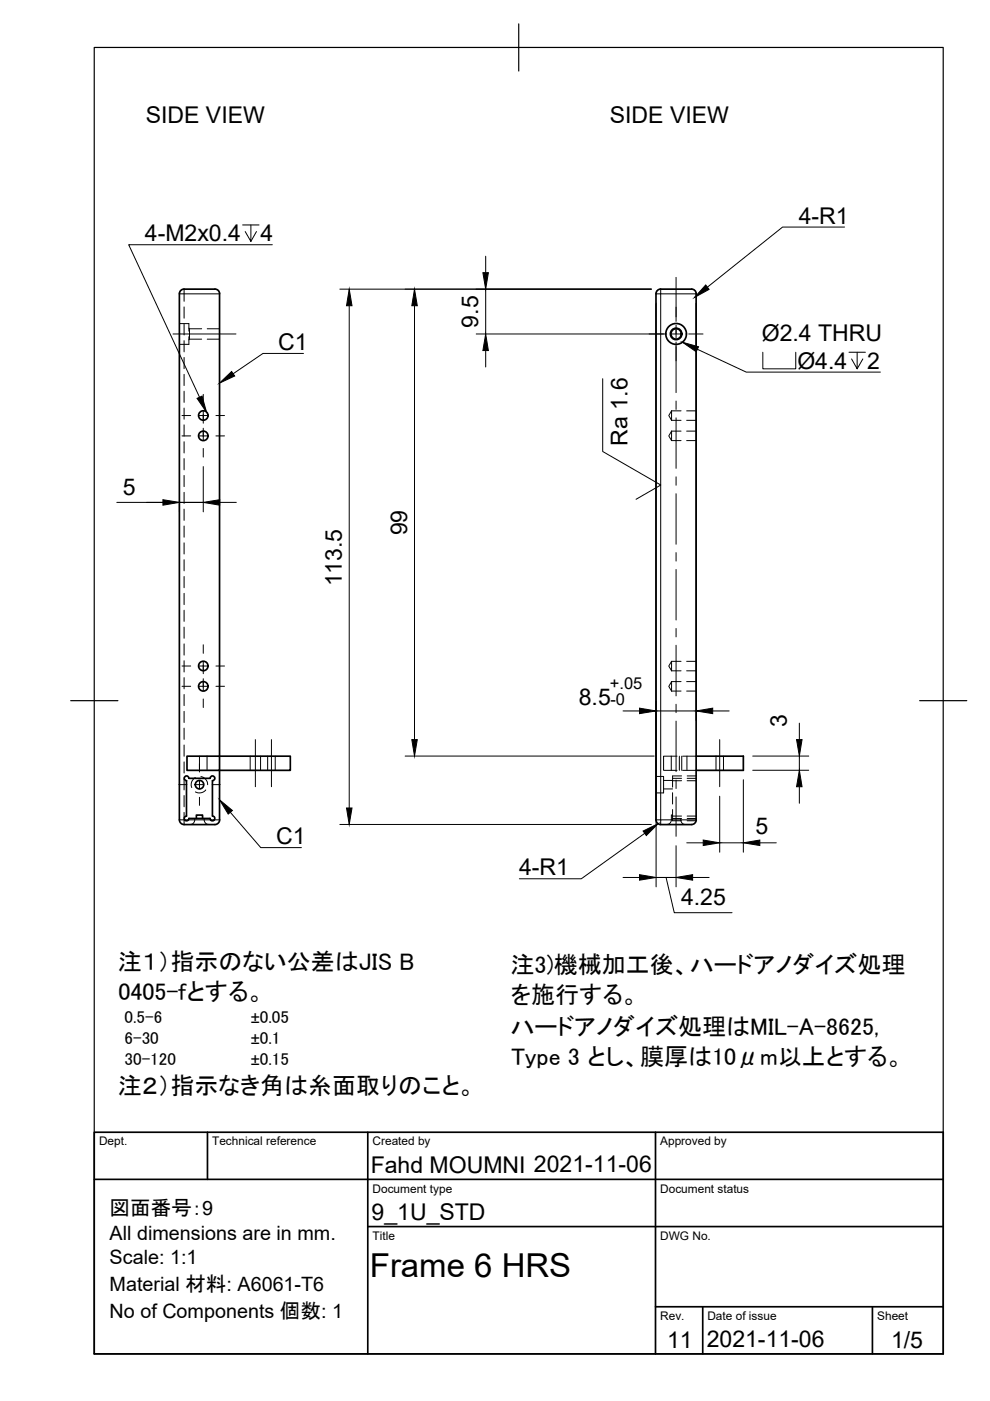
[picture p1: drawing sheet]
<svg xmlns="http://www.w3.org/2000/svg" width="210mm" height="297mm" viewBox="0 0 210 297" stroke-linecap="round" stroke-linejoin="round" font-family="sans-serif">
<!-- layer: Hidden -->
<g fill="none" stroke="#000" stroke-width=".21">
<path d="M38 68.6h2v1.6M40 71.4v1.6h-2M40 69.6l.2 .1M40.2 69.7v2.2M40.2 71.9l-.2 .1M40.2 71.9h2.6M40.2 69.7h2.6M43.9 71.9h2.6M43.9 69.7h2.6M142.4 87.1v2M142.4 91.4v2M142.4 87.1l-.6 1 .6 1"/>
<path d="M142.4 91.4l-.6 1 .6 1M142.4 87.1h2M142.4 89.1h2M142.4 91.4h2M142.4 93.4h2M145.6 87.1h2M145.6 89.1h2M145.6 91.4h2M145.6 93.4h2M142.4 140.2v2M142.4 144.5v2M142.4 140.2l-.6 1 .6 1"/>
<path d="M142.4 144.5l-.6 1 .6 1M142.4 140.2h2M142.4 142.2h2M142.4 144.5h2M142.4 146.5h2M145.6 140.2h2M145.6 142.2h2M145.6 144.5h2M145.6 146.5h2M41.3 173.5a1.05 1.05 0 0 1-1 1.3M41.4 164.9a1.69 1.69 0 0 0-.7 2.1M42.3 160.3v3"/>
<path d="M42.6 164.7a1.69 1.69 0 0 1 1.4 1.7M43.3 173.5a1.05 1.05 0 0 0 1 1.3M43.6 167.5a1.74 1.74 0 0 1-2.2 .4M43.9 160.3v3M53 160.3v3M55.2 160.3v3M56.7 160.3v3M58.4 160.3v3M139.1 164.6h1.6v3.5h-1.6M140.7 167.3h1.9M140.7 165.5h1.9M142.3 160.3v3"/>
<path d="M142.6 173v1h1.9M142.6 172.8h-.3v1a1 1 0 0 1-.9 1M142.6 165h1.9M142.6 165.5h1.9M142.6 173.5h1.9M142.6 173h1.9M142.6 165.5v1.4M142.6 168.1v2.4M142.6 171.6v1.4M143.6 160.3h-2.9v3h2.9M144 160.3v3M144.3 173.5a1.05 1.05 0 0 0 1.1 1.3"/>
<path d="M144.5 164.5h-1.9v1M144.5 160.3v3M144.7 163.3h2.9M144.7 160.3h2.9M145.6 160.3v3M145.7 165h1.9M145.7 165.5h1.9M145.7 173.5h1.9M145.7 173h1.9M145.7 164.5h1.9M145.7 174h1.9M151.8 160.3v3"/>
<path d="M153.4 160.3v3"/>
</g>
<!-- layer: Visible -->
<g fill="none" stroke="#000" stroke-width=".36">
<path d="M39 61.3h6.6M39 61.3a1.01 1.01 0 0 0-1 1v111.5a1.01 1.01 0 0 0 1 1M45.6 61.3a1.01 1.01 0 0 1 1 1M46.5 62.3v98h15.1v3h-15.1M140.1 61.3h6.5M140.1 61.3a1.01 1.01 0 0 0-1 1v111.5a1.01 1.01 0 0 0 1 1h6.5a1.01 1.01 0 0 0 1-1v-111.5a.97 .97 0 0 0-1-1M39 174.8h6.6M39.5 165.5v7.5l-.4 .3 .1 .5M39.6 160.3h6.9v3h-6.9zM41.6 173.5v-.7h1.3v.7M44.5 165h-4.5a.5 .5 0 0 0-.5-.5 .5 .5 0 0 0-.4 .5 .5 .5 0 0 0 .4 .5M44.5 173.5h-4.5a.51 .51 0 0 1-.3 .5 .51 .51 0 0 1-.6-.2"/>
<path d="M44.6 165a.5 .5 0 0 1 .5-.5 .5 .5 0 0 1 .5 .5 .5 .5 0 0 1-.5 .5M45 165.5l.1 7.5a.5 .5 0 0 1 .5 .5 .5 .5 0 0 1-.5 .5 .5 .5 0 0 1-.5-.5M46.5 163.3v10.5M46.6 173.8a1.01 1.01 0 0 1-1 1M147.6 160.3h10v3h-10"/>
<circle cx="143.3" cy="70.8" r="1.1"/>
<circle cx="143.3" cy="70.8" r="2.2"/>
<circle cx="143.4" cy="70.8" r="1.22"/>
<circle cx="43.1" cy="88.1" r="1.01"/>
<circle cx="43.1" cy="92.4" r="1.01"/>
<circle cx="43.1" cy="141.2" r="1.01"/>
<circle cx="43.1" cy="145.5" r="1.01"/>
<circle cx="42.3" cy="166.4" r=".9"/>
</g>
<!-- layer: Visible Narrow -->
<path d="M38 62.3h8.5M139.1 62.3h1M140.1 61.3v1M140.1 62.3v111.5h-1M140.1 62.3h7.5M38 173.8h1.1M39.9 173.8h4.7M45.4 173.8h1.1M147.6 173.8h-7.5v1" fill="none" stroke="#000" stroke-width=".21"/>
<!-- layer: Hidden Narrow -->
<g fill="none" stroke="#000" stroke-width=".21">
<path d="M39 61.3v2.6M39 65.1v2.4M39 68.7v2.3M39 72.2v2.4M39 75.8v2.4M39 79.4v2.4M39 82.9v2.4M39 86.5v2.4M39 90.1v2.4M39 93.6v2.4M39 97.2v2.4M39 100.8v2.4"/>
<path d="M39 104.4v2.4M39 107.9v2.4M39 111.5v2.4M39 115.1v2.4M39 118.7v2.3M39 122.2v2.4M39 125.8v2.4M39 129.4v2.3M39 133v2.3M39 136.5v2.4M39 140.1v2.4M39 143.7v2.4"/>
<path d="M39 147.2v2.4M39 150.8v2.4M39 154.4v2.4M39 158v2.3M39 172.2v2.6M39 161.5v2.4M39 165.1v2.4M39 168.7v2.4M39.1 173.8h.8M44.6 173.8h.8"/>
</g>
<!-- layer: Border -->
<path d="M20 10.1h180v276.9h-180zM110 5.1v10M15 148.6h10M195 148.6h10" fill="none" stroke="#000" stroke-width=".25"/>
<!-- layer: TitleBlock -->
<path d="M20 240.1h180v46.9h-180zM20 250h180M44 240.1v9.9M78 240.1v46.9M139 240.1v46.9M78 260.1h122M139 277.1h61M149 277.1v9.9M185 277.1v9.9" fill="none" stroke="#000" stroke-width=".36"/>
<!-- layer: Center Lines -->
<g fill="none" stroke="#000" stroke-width=".21">
<path d="M143.3 58.8v9.3M36.7 70.8h13.3M137.6 70.8h3.1M142.5 70.8h1.8M143.3 68.9v2.8M143.3 72.5v10.7M146 70.8h3.1M38.6 92.4h1.8M38.6 88.1h1.8M42.2 92.4h1.8M42.2 88.1h1.8M43.1 83.6v1.8"/>
<path d="M43.1 87.2v2.5M43.1 90.8v2.5M43.1 95.1v1.8M45.8 92.4h1.8M45.8 88.1h1.8M143.3 85v1.8M143.3 88.6v10.7M143.3 101.1v1.8M143.3 104.7v10.7M143.3 117.2v1.8M43.1 136.7v1.8M143.3 120.7v10.8"/>
<path d="M143.3 133.3v1.7M143.3 136.8v10.7M38.6 145.5h1.8M38.6 141.2h1.8M42.2 145.5h1.8M42.2 141.2h1.8M43.1 140.3v2.5M43.1 143.9v2.5M43.1 148.2v1.8M45.8 145.5h1.8M45.8 141.2h1.8M54.1 156.8v10"/>
<path d="M57.6 156.8v10M143.3 149.3v1.8M143.3 152.9v10.7M152.6 156.8v10M37.9 166.4h1.7M41.4 166.4h1.8M42.3 162v1.7M42.3 165.5v1.7M42.3 169v1.8M45 166.4h1.7M143.3 165.4v1.8M143.3 169v8.3"/>
</g>
<!-- layer: Dimensions -->
<g fill="none" stroke="#000" stroke-width=".21">
<path d="M103 54.3v3.5M72.1 61.3h66M74 64.8v106.5M87.9 64.8v92M101 70.8h40.4M103 61.3v9.5M103 74.3v3.5M139.1 64.3v123.7M147.6 64.3v88.4M43.1 98.9v9.6M24.8 106.5h13.2M38 106.7v1.8"/>
<path d="M43.1 106.5h-5.1h5.1M46.6 106.5h3.5M132.1 150.7h3.5M139.1 150.7h8.5M151.1 150.7h3.5M169.5 153.3v3.5M72.1 174.8h66M85.9 160.3h52.8M143.3 179.3v8.7M145.6 178.7h3.5M152.6 168.8v11.9M152.6 178.7h5"/>
<path d="M157.6 165.3v15.4M159.6 160.3h11.9M159.6 163.3h11.9M161.1 178.7h3.5M169.5 160.3v3M169.5 166.8v3.5M132.1 186h3.5M139.1 186h4.2h-4.2M141.2 186l1.8 7.5h12.2M146.9 186h3.4"/>
</g>
<g fill="#000" stroke="#000" stroke-width=".21">
<path d="M102.4 57.8h1.1l-.5 3.5zM74 61.3l.6 3.5h-1.1zM87.9 61.3l.6 3.5h-1.2zM103 70.8l.5 3.5h-1.1zM34.5 105.9l3.5 .6-3.5 .6zM43.1 106.5l3.5-.6v1.2zM87.3 156.8h1.2l-.6 3.5zM135.6 150.1l3.5 .6-3.5 .6zM147.6 150.7l3.5-.6v1.2zM168.9 156.8h1.2l-.6 3.5zM73.5 171.3h1.1l-.6 3.5zM149.1 178.1l3.5 .6-3.5 .6z"/>
<path d="M157.6 178.7l3.5-.6v1.2zM169.5 163.3l.6 3.5h-1.2zM135.6 185.4l3.5 .6-3.5 .6zM143.3 186l3.6-.6v1.2z"/>
</g>
<!-- layer: Annotations -->
<g fill="none" stroke="#000" stroke-width=".21">
<path d="M51.4 47.7h3.5M53.2 47.7v3.5l-1.2-2.1M54.4 49.1l-1.2 2.1M57.7 51.9h-30.4l15 32.3M179.1 48.1h-13.2l-15.9 12.8M64.3 74.9h-8.5l-6.4 4.3M147.8 74l10.4 4.9h28.5M161.7 74.7v3.5h7v-3.5M180 74.7h3.5M181.7 74.7v3.5l-1.1-2.1M182.9 76.1l-1.2 2.1M127.8 80.3v15.4l12.3 7.1-5.2 3.1"/>
<path d="M48.8 172.2l6.5 7.5h8.6M136.7 176.7l-13.4 9.6h-13.2"/>
</g>
<path d="M46.5 81.2l2.6-2.4 .7 .9zM144.7 72.6l3.4 .9-.5 1.1zM149.6 60.4l.7 .9-3 1.8zM41.8 84.5l1-.5 1 3.4zM46.5 169.6l2.8 2.2-.9 .8zM136.4 176.2l3.2-1.6-2.6 2.6z" fill="#000" stroke="#000" stroke-width=".21"/>
<text font-size="7" x="78.4" y="270.6">Frame 6 HRS</text>
<g font-size="5.1">
<text x="25" y="205.6">注１）指示のない公差はJIS B</text>
<text x="108.2" y="206.2">注3)機械加工後、ハードアノダイズ処理</text>
<text x="25.1" y="212">0405-fとする。</text>
<text x="108.3" y="212.7">を施行する。</text>
<text x="108.2" y="219.4">ハードアノダイズ処理はMIL-A-8625,</text>
<text x="108.4" y="225.8">Type 3 とし、膜厚は10μm以上とする。</text>
<text x="25" y="232">注２）指示なき角は糸面取りのこと。</text>
</g>
<g font-size="4.9">
<text x="30.9" y="26.1">SIDE VIEW</text>
<text x="129.3" y="26.1">SIDE VIEW</text>
<text x="169.4" y="47.4">4-R1</text>
<text x="30.7" y="51.2">4-M2x0.4</text>
<text x="55.3" y="51.2">4</text>
<text x="101.4" y="69.5" transform="rotate(-90 101.4 69.5)">9.5</text>
<text x="59" y="74.2">C1</text>
<text x="161.5" y="72.2">Ø2.4 THRU</text>
<text x="169.1" y="78.2">Ø4.4</text>
<text x="183.8" y="78.2">2</text>
<text x="133" y="94.5" transform="rotate(-90 133 94.5)">Ra 1.6</text>
<text x="26.1" y="105">5</text>
<text x="86.3" y="113.5" transform="rotate(-90 86.3 113.5)">99</text>
<text x="72.5" y="124.3" transform="rotate(-90 72.5 124.3)">113.5</text>
<text x="122.7" y="149.6">8.5</text>
<text x="166.8" y="154.1" transform="rotate(-90 166.8 154.1)">3</text>
<text x="58.5" y="179">C1</text>
<text x="160.2" y="176.9">5</text>
<text x="110" y="185.6">4-R1</text>
<text x="144.4" y="191.9">4.25</text>
<text x="78.6" y="248.6">Fahd MOUMNI 2021-11-06</text>
<text x="78.8" y="258.6">9_1U_STD</text>
<text x="141.5" y="285.7">11</text>
<text x="149.8" y="285.6">2021-11-06</text>
<text x="188.9" y="285.8">1/5</text>
</g>
<text font-size="4.4" x="23.2" y="257.7">図面番号：9</text>
<g font-size="4.2">
<text x="23.2" y="262.9">All dimensions are in mm.</text>
<text x="23.2" y="268.1">Scale: 1:1</text>
<text x="23.2" y="273.8">Material 材料: A6061-T6</text>
<text x="23.2" y="279.4">No of Components 個数: 1</text>
</g>
<g font-size="3.6">
<text x="26.4" y="216.8">0.5-6</text>
<text x="26.4" y="221.3">6-30</text>
<text x="26.4" y="225.8">30-120</text>
</g>
<g font-size="3.5">
<text x="129.3" y="146.2">+.05</text>
<text x="129.4" y="149.6">-0</text>
<text x="53.1" y="216.8">±0.05</text>
<text x="53.1" y="221.3">±0.1</text>
<text x="53.1" y="225.8">±0.15</text>
</g>
<g font-size="2.5">
<text x="21" y="242.9">Dept.</text>
<text x="45" y="242.9">Technical reference</text>
<text x="79" y="242.9">Created by</text>
<text x="140" y="242.9">Approved by</text>
<text x="79" y="252.8">Document type</text>
<text x="140" y="252.8">Document status</text>
<text x="79" y="262.9">Title</text>
<text x="140" y="262.9">DWG No.</text>
<text x="140" y="279.9">Rev.</text>
<text x="150" y="279.9">Date of issue</text>
<text x="186" y="279.9">Sheet</text>
</g>
</svg>
